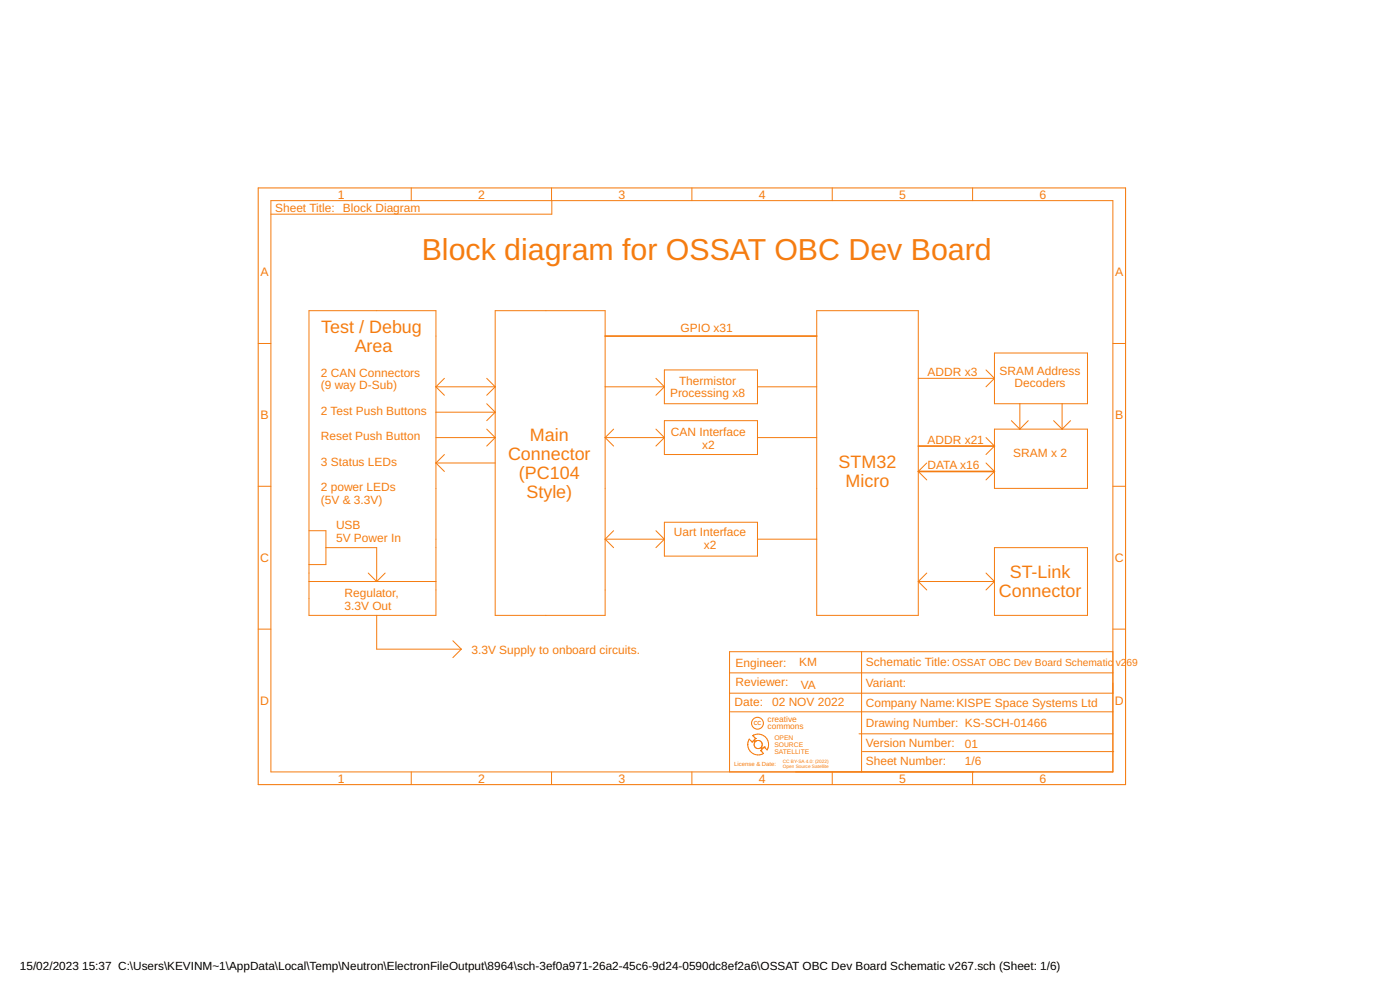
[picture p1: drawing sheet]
<svg xmlns="http://www.w3.org/2000/svg" width="420mm" height="297mm" viewBox="0 0 420 297" stroke-linecap="round" stroke-linejoin="round" font-family="sans-serif">
<g fill="none" stroke="#f57c10" stroke-width=".3">
<path d="M123.4 56.4v3.8M165.5 56.4v3.8M207.6 56.4v3.8M249.8 56.4v3.8M291.9 56.4v3.8M81.3 60.2h252.7v171.4h-252.7zM165.6 60.2v4.1h-84.3M92.7 93.2h38.1v91.4h-38.1zM148.6 93.2h33v91.4h-33zM245.1 93.2h30.5v91.4h-30.5zM77.5 103.1h3.8M130.8 116.1h17.8"/>
<path d="M130.8 116.1l2.6 2.5M133.4 113.5l-2.6 2.6M146.1 113.5l2.5 2.6M148.6 116.1l-2.5 2.5M181.6 116.1h17.8M196.8 113.5l2.6 2.6M199.4 111h27.9v10.1h-27.9zM199.4 116.1l-2.6 2.5M227.3 116.1h17.8M275.6 113.5h22.8M295.9 111l2.5 2.5M298.4 105.9h28v15.2h-28z"/>
<path d="M298.4 113.5l-2.5 2.6M334 103.1h3.8M130.8 131.3h17.8M130.8 123.7h17.8M130.8 138.9h17.8M130.8 138.9l2.6 2.6M133.4 136.4l-2.6 2.5M146.1 128.8l2.5 2.5M146.1 121.1l2.5 2.6M148.6 131.3l-2.5 2.5M148.6 123.7l-2.5 2.5M181.6 131.3h17.8"/>
<path d="M181.6 131.3l2.5 2.5M184.1 128.8l-2.5 2.5M196.8 128.8l2.6 2.5M199.4 126.2h27.9v10.2h-27.9zM199.4 131.3l-2.6 2.5M227.3 131.3h17.8M278.1 138.9l-2.5 2.6 2.5 2.5M295.9 131.3l2.5 2.5-2.5 2.6M295.9 138.9l2.5 2.6-2.5 2.5M298.4 128.8h28v17.7h-28zM303.5 126.2l2.6 2.6M306.1 121.1v7.7"/>
<path d="M308.6 126.2l-2.5 2.6M316.2 126.2l2.5 2.6M318.7 121.1v7.7M321.3 126.2l-2.6 2.6M77.5 145.9h3.8M92.7 159.2h5.1v10.2h-5.1M184.1 159.2l-2.5 2.6M196.8 159.2l2.6 2.6M199.4 156.7h27.9v10.2h-27.9zM334 145.9h3.8M92.7 174.5h38.1M97.8 164.3h15.3v10.2"/>
<path d="M110.5 171.9l2.6 2.6M115.6 171.9l-2.5 2.6M181.6 161.8h17.8M181.6 161.8l2.5 2.5M199.4 161.8l-2.6 2.5M227.3 161.8h17.8M275.6 174.5h22.8M275.6 174.5l2.5 2.5M278.1 171.9l-2.5 2.6M295.9 171.9l2.5 2.6M298.4 164.3h28v20.3h-28zM298.4 174.5l-2.5 2.5"/>
<path d="M77.5 188.8h3.8M113.1 184.6v10.2h25.4M135.9 192.3l2.6 2.5M138.5 194.8l-2.6 2.5M258.6 195.5v36.1M334 188.8h3.8M334 195.5h-115.1v36.1M218.9 201.9h115.1M218.9 208h115.1M219.2 213.6h114.8M123.4 231.6v3.8M165.5 231.6v3.8"/>
<path d="M207.6 231.6v3.8M225.7 222.6l-.8-.8a3.1 3.1 0 0 0 .4 3.8 3.1 3.1 0 0 0 3.9 .5l-.9-.9 .4-.4-.4-.5M225.7 222.6h.1M225.7 222.6l.4-.4 .5 .4a1.23 1.23 0 0 0 .1 1.6 1.23 1.23 0 0 0 1.6 .2M225.9 220.7a3.1 3.1 0 0 1 3.9 .5 3.1 3.1 0 0 1 .4 3.8l-.8-.8-.5 .4-.4-.4a1.22 1.22 0 0 0-.1-1.7 1.22 1.22 0 0 0-1.6-.1M225.9 220.7l.9 .9M225.9 220.7h.1M226.8 221.6h.1M226.8 221.6l-.5 .4 .5 .4M226.8 222.4h.1M228.3 225.2h.1M228.3 224.3v.1"/>
<path d="M229.4 224.2h.1M249.8 231.6v3.8M257.8 220.2h76.2M258.8 225.5h75.4M291.9 231.6v3.8"/>
</g>
<path d="M181.6 100.8h63.5M275.6 133.8h22.8M275.6 141.5h22.8" fill="none" stroke="#f57c10" stroke-width=".51"/>
<g fill="none" stroke="#f57c10" stroke-width=".32">
<path d="M77.5 56.4h260.3v179h-260.3z"/>
<circle cx="227.3" cy="217" r="1.78"/>
</g>
<text font-size="9.1" fill="#f57c10" x="126.6" y="78">Block diagram for OSSAT OBC Dev Board</text>
<g font-size="5.4" fill="#f57c10">
<text x="96.4" y="99.9">Test / Debug</text>
<text x="106.4" y="105.6">Area</text>
<text x="152.5" y="138">Connector</text>
<text x="159" y="132.3">Main</text>
<text x="155.8" y="143.7">(PC104</text>
<text x="251.7" y="140.5">STM32</text>
<text x="158" y="149.4">Style)</text>
<text x="253.8" y="146.2">Micro</text>
<text x="303.1" y="173.5">ST-Link</text>
<text x="299.8" y="179.2">Connector</text>
</g>
<g font-size="3.7" fill="#f57c10">
<text x="101.3" y="59.6">1</text>
<text x="143.5" y="59.6">2</text>
<text x="185.6" y="59.6">3</text>
<text x="227.7" y="59.6">4</text>
<text x="269.8" y="59.6">5</text>
<text x="311.9" y="59.6">6</text>
<text x="78.2" y="82.9">A</text>
<text x="334.7" y="82.9">A</text>
<text x="78.2" y="125.8">B</text>
<text x="334.7" y="125.8">B</text>
<text x="78.1" y="168.6">C</text>
<text x="334.6" y="168.6">C</text>
<text x="78.1" y="211.5">D</text>
<text x="334.6" y="211.5">D</text>
<text x="101.3" y="234.8">1</text>
<text x="143.5" y="234.8">2</text>
<text x="185.6" y="234.8">3</text>
<text x="227.7" y="234.8">4</text>
<text x="269.8" y="234.8">5</text>
<text x="311.9" y="234.8">6</text>
</g>
<g font-size="3.6" fill="#f57c10">
<text x="82.6" y="63.8">Sheet Title: Block Diagram</text>
<text x="204.2" y="99.6">GPIO x31</text>
<text x="96.3" y="113">2 CAN Connectors</text>
<text x="278.4" y="112.8">ADDR x3</text>
<text x="300" y="112.4">SRAM Address</text>
<text x="96.3" y="116.8">(9 way D-Sub)</text>
<text x="201.1" y="119.2">Processing x8</text>
<text x="203.8" y="115.4">Thermistor</text>
<text x="304.5" y="116.2">Decoders</text>
<text x="96.3" y="124.4">2 Test Push Buttons</text>
<text x="201.4" y="130.9">CAN Interface</text>
<text x="96.3" y="132.1">Reset Push Button</text>
<text x="210.7" y="134.7">x2</text>
<text x="278.4" y="133.1">ADDR x21</text>
<text x="304.1" y="137.1">SRAM x 2</text>
<text x="96.3" y="139.7">3 Status LEDs</text>
<text x="278.4" y="140.7">DATA x16</text>
<text x="96.3" y="147.3">2 power LEDs</text>
<text x="96.3" y="151.1">(5V &amp; 3.3V)</text>
<text x="100.9" y="158.9">USB</text>
<text x="202.3" y="160.9">Uart Interface</text>
<text x="100.9" y="162.7">5V Power In</text>
<text x="211.2" y="164.7">x2</text>
<text x="103.4" y="179.2">Regulator,</text>
<text x="103.4" y="183">3.3V Out</text>
<text x="141.5" y="196.3">3.3V Supply to onboard circuits.</text>
<text x="220.7" y="200.1">Engineer:</text>
<text x="239.9" y="199.9">KM</text>
<text x="259.8" y="199.9">Schematic Title:</text>
<text x="220.7" y="206">Reviewer:</text>
<text x="240.3" y="206.7">VA</text>
<text x="259.8" y="206.2">Variant:</text>
<text x="220.5" y="211.8">Date:</text>
<text x="231.7" y="211.8">02 NOV 2022</text>
<text x="259.8" y="212.1">Company Name:KISPE Space Systems Ltd</text>
<text x="259.8" y="218.1">Drawing Number: KS-SCH-01466</text>
<text x="259.8" y="224">Version Number:</text>
<text x="289.6" y="224.5">01</text>
<text x="259.8" y="229.6">Sheet Number:</text>
<text x="289.6" y="229.6">1/6</text>
</g>
<g font-size="3.5">
<text x="6" y="291">15/02/2023</text>
<text x="24.7" y="291">15:37 C:\Users\KEVINM~1\AppData\Local\Temp\Neutron\ElectronFileOutput\8964\sch-3ef0a971-26a2-45c6-9d24-0590dc8ef2a6\OSSAT OBC Dev Board Schematic v267.sch (Sheet: 1/6)</text>
</g>
<g font-size="3.1" fill="#f57c10">
<text x="285.7" y="199.9">OSSAT OBC Dev Board Schematic</text>
<text x="334.8" y="199.9">v2</text>
<text x="338.1" y="199.9">69</text>
</g>
<g font-size="2.5" fill="#f57c10">
<text x="230.4" y="216.7">creative</text>
<text x="230.4" y="218.6">commons</text>
</g>
<g font-size="2" fill="#f57c10">
<text x="232.4" y="222">OPEN</text>
<text x="232.4" y="224.1">SOURCE</text>
<text x="232.4" y="226.1">SATELLITE</text>
</g>
<g font-size="1.8" fill="#f57c10">
<text x="226.3" y="217.6">CC</text>
<text x="220.3" y="229.7">License &amp; Date:</text>
</g>
<g font-size="1.4" fill="#f57c10">
<text x="234.9" y="230.3">Open Source Satellite</text>
<text x="234.9" y="228.9">CC BY-SA 4.0: (2022)</text>
</g>
</svg>
